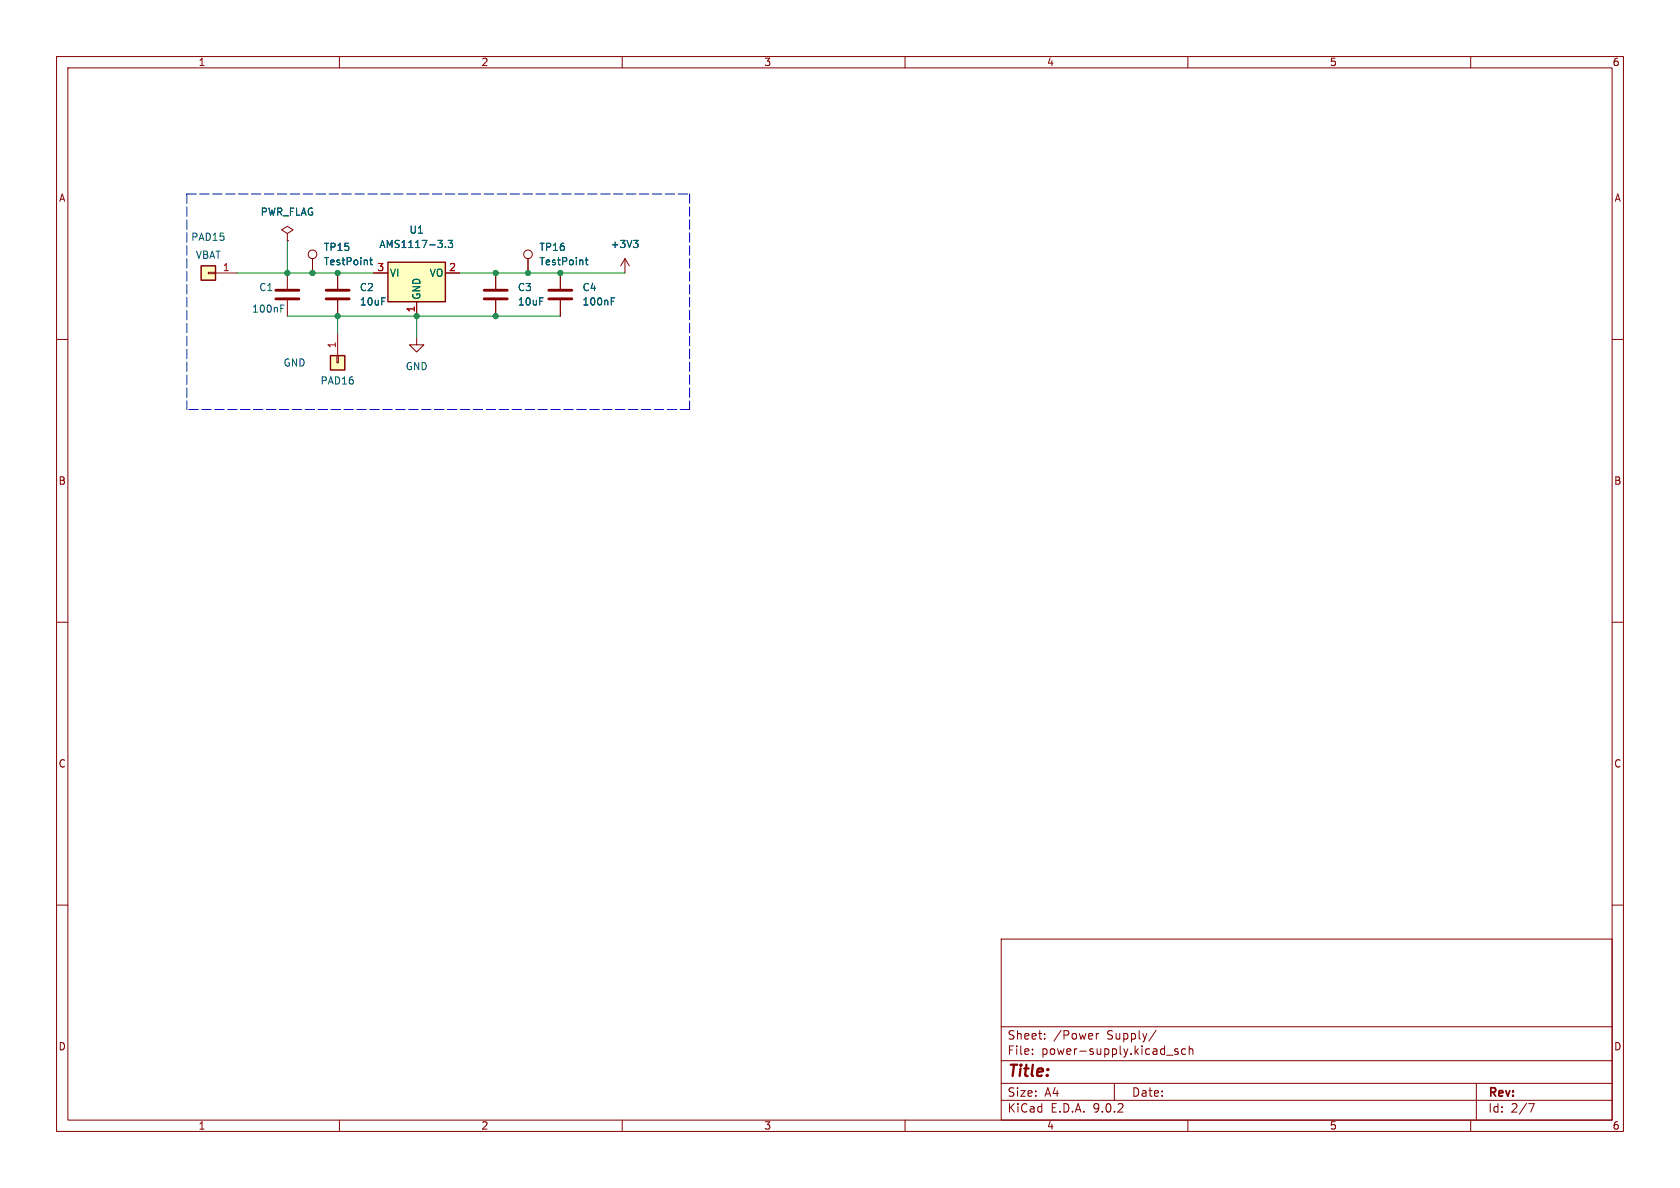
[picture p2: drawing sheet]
<svg xmlns="http://www.w3.org/2000/svg" width="297mm" height="210mm" viewBox="0 0 297 210" stroke-linecap="round" stroke-linejoin="round" font-family="sans-serif">
<g fill="none" stroke="#840000" stroke-width=".18">
<path d="M10 10h277v190h-277zM12 12h273v186h-273zM60 10v2M110 10v2M160 10v2M210 10v2M260 10v2M87.6 48.3v2.8M87.6 53.1v2.8M93.3 45.7v2.6M99.1 48.3v2.8M99.1 53.1v2.8"/>
<path d="M110.5 45.7l-.8 1.3M110.5 45.7l.8 1.3M110.5 45.7v2.6M10 60h2M285 60h2M10 110h2M285 110h2M10 160h2M177 166h108v32h-108zM285 160h2M60 198v2M110 198v2"/>
<path d="M160 198v2M177 194.5h108M177 191.5h108M177 187.5h108M177 181.5h108M182.5 186.3v.1M182.5 185.5v.1M184.7 183.6v.1M184.7 182.8v.1M193.8 182.7v1M194.2 182.7l-.2 .1-.2 .2M197 191.5v3"/>
<path d="M204.4 182.1l-1.3 2M206.2 186.5h1.2M208.2 185.5l-.3-.1-.2 .2v.2l.5 .2v.3h-.5M209.6 185.5l-.4-.1-.3 .3v.4l.1 .2h.6M210 198v2M210.2 185.5l.3-.1 .3 .1 .1 .9M210.2 184.9v1.5M260 198v2M261 191.5v6.5M270.2 195.1h1l-.6 1.5"/>
<circle cx="93.3" cy="45" r=".76"/>
</g>
<path d="M85.6 51.3h4.1M85.6 52.8h4.1M97 51.3h4.1M97 52.8h4.1" fill="none" stroke="#840000" stroke-width=".51"/>
<path d="M103.5 46h.4M103.6 45.5v1.1l.3 .2M108.1 53.3h.4M108.1 52.6h.6M112 42.5h.8l-.4 .5M112.5 43l.3 .2v.3l-.3 .3" fill="none" stroke="#006464" stroke-width=".18"/>
<path d="M68.6 46.4h10.1v6.9h-10.1z" fill="#ffffc2"/>
<path d="M68.6 46.4h10.1v6.9h-10.1z" fill="none" stroke="#840000" stroke-width=".25"/>
<path d="M50.8 41.3l1-.7-1-.6-1 .6 1 .7v1.2M50.8 42.5h.1M50.8 48.3v2.8M50.8 53.1v2.8M59.7 48.3v2.8M59.7 53.1v2.8M66 48.3h2.6M73.7 53.3v2.6M78.7 48.3h2.6" fill="none" stroke="#840000" stroke-width=".18"/>
<path d="M49.6 54.5h.5M49.6 53.9h.6M78.7 43.6v.2M79.2 42.5h.8l-.4 .5 .3 .1v.5l-.1 .2-.6-.2" fill="none" stroke="#006464" stroke-width=".18"/>
<path d="M48.8 51.3h4M48.8 52.8h4M57.7 51.3h4M57.7 52.8h4" fill="none" stroke="#840000" stroke-width=".51"/>
<path d="M35.6 47h2.5v2.5h-2.5z" fill="#ffffc2"/>
<path d="M35.6 47h2.5v2.5h-2.5z" fill="none" stroke="#840000" stroke-width=".25"/>
<g fill="none" stroke="#840000" stroke-width=".18">
<path d="M36.8 48.1h1.3v.3h-1.3zM38.1 48.3h3.8M55.2 45.7v2.6"/>
<circle cx="55.2" cy="45" r=".76"/>
</g>
<path d="M65.4 46h.4M65.5 45.5v1.1l.3 .2" fill="none" stroke="#006464" stroke-width=".18"/>
<path d="M58.4 62.9h2.6v2.5h-2.6z" fill="#ffffc2"/>
<path d="M58.4 62.9h2.6v2.5h-2.6z" fill="none" stroke="#840000" stroke-width=".25"/>
<g fill="none" stroke="#840000" stroke-width=".18">
<path d="M50.8 42.5h.1M55.2 45.7v2.6M59.7 48.3v2.8M59.7 53.1v2.8M59.7 59.1v3.8M66 48.3h2.6M73.7 59.7v1.3h1.2l-1.2 1.2-1.3-1.2h1.3M73.7 53.3v2.6M78.7 48.3h2.6M87.6 48.3v2.8M87.6 53.1v2.8M93.3 45.7v2.6"/>
<path d="M99.1 48.3v2.8M99.1 53.1v2.8M59.6 62.9h.2v1.2h-.2z"/>
</g>
<path d="M33 34.3h88.9M33 34.3v38.1M121.9 34.3v38.1M121.9 72.4h-88.9" fill="none" stroke="#0000c2" stroke-width=".18" stroke-dasharray="1.7 .6"/>
<path d="M41.9 48.3h24.1M50.8 42.5v5.8M50.8 55.9h48.3M59.7 55.9v3.2M73.7 55.9v3.8M81.3 48.3h29.2" fill="none" stroke="#009600" stroke-width=".18"/>
<path d="M65.4 46h.4M65.5 45.5v1.1l.3 .2M78.7 43.6v.2M79.2 42.5h.8l-.4 .5 .3 .1v.5l-.1 .2-.6-.2M103.5 46h.4M103.6 45.5v1.1l.3 .2M108.1 53.3h.4M108.1 52.6h.6M112 42.5h.8l-.4 .5M112.5 43l.3 .2v.3l-.3 .3" fill="none" stroke="#006464" stroke-width=".18"/>
<g fill="#009600" stroke="#009600" stroke-width=".18">
<circle cx="59.7" cy="48.3" r=".46"/>
<circle cx="73.7" cy="55.9" r=".46"/>
<circle cx="59.7" cy="55.9" r=".46"/>
<circle cx="93.3" cy="48.3" r=".46"/>
<circle cx="99.1" cy="48.3" r=".46"/>
<circle cx="87.6" cy="48.3" r=".46"/>
<circle cx="55.2" cy="48.3" r=".46"/>
<circle cx="50.8" cy="48.3" r=".46"/>
<circle cx="87.6" cy="55.9" r=".46"/>
</g>
<text font-size="2.8" fill="#840000" x="178" y="190.9">Title:</text>
<g font-size="2.1" fill="#840000">
<text x="178" y="184">Sheet:</text>
<text x="186.2" y="184">/Power</text>
<text x="195.7" y="184">Supply/</text>
<text x="178" y="186.7">File:</text>
<text x="184.1" y="186.7">power-supply.kicad_sch</text>
<text x="178" y="196.9">KiCad</text>
<text x="178" y="194.1">Size:</text>
<text x="184.7" y="194.1">A4</text>
<text x="185.7" y="196.9">E.D.A.</text>
<text x="193.3" y="196.9">9.0.2</text>
<text x="200" y="194.1">Date:</text>
<text x="263" y="194.3">Rev:</text>
<text x="263" y="196.9">Id:</text>
<text x="267.1" y="196.9">2/7</text>
</g>
<g font-size="1.8" fill="#840000">
<text x="35" y="11.9">1</text>
<text x="85" y="11.9">2</text>
<text x="135" y="11.9">3</text>
<text x="185" y="11.9">4</text>
<text x="235" y="11.9">5</text>
<text x="285" y="11.9">6</text>
<text x="10.3" y="35.9">A</text>
<text x="285.3" y="35.9">A</text>
<text x="10.3" y="85.9">B</text>
<text x="285.3" y="85.9">B</text>
<text x="10.3" y="135.9">C</text>
<text x="285.3" y="135.9">C</text>
<text x="10.3" y="185.9">D</text>
<text x="285.3" y="185.9">D</text>
<text x="35" y="199.9">1</text>
<text x="85" y="199.9">2</text>
<text x="135" y="199.9">3</text>
<text x="185" y="199.9">4</text>
<text x="235" y="199.9">5</text>
<text x="285" y="199.9">6</text>
</g>
<g font-size="1.8" fill="#006464">
<text x="46" y="38.3">PWR_FLAG</text>
<text x="72.3" y="41.5">U1</text>
<text x="33.7" y="42.8">PAD15</text>
<text x="34.5" y="45.9">VBAT</text>
<text x="57.2" y="47.1">TestPoint</text>
<text x="57.2" y="44.6">TP15</text>
<text x="67" y="44">AMS1117-3.3</text>
<text x="95.3" y="47.1">TestPoint</text>
<text x="95.3" y="44.6">TP16</text>
<text x="107.8" y="44">+3V3</text>
<text x="45.7" y="51.7">C1</text>
<text x="63.5" y="51.7">C2</text>
<text x="68.8" y="49.1">VI</text>
<text x="74.5" y="53.1" transform="rotate(-90 74.5 53.1)">GND</text>
<text x="75.9" y="49.1">VO</text>
<text x="91.4" y="51.7">C3</text>
<text x="102.9" y="51.7">C4</text>
<text x="44.5" y="55.5">100nF</text>
<text x="63.5" y="54.2">10uF</text>
<text x="91.4" y="54.2">10uF</text>
<text x="102.9" y="54.2">100nF</text>
<text x="50" y="65">GND</text>
<text x="71.6" y="65.6">GND</text>
<text x="56.6" y="68.2">PAD16</text>
</g>
<g font-size="1.8" fill="#a90000">
<text x="39.3" y="48">1</text>
<text x="66.6" y="48">3</text>
<text x="79.3" y="48">2</text>
<text x="73.4" y="55.3" transform="rotate(-90 73.4 55.3)">1</text>
<text x="59.4" y="61.7" transform="rotate(-90 59.4 61.7)">1</text>
</g>
</svg>
